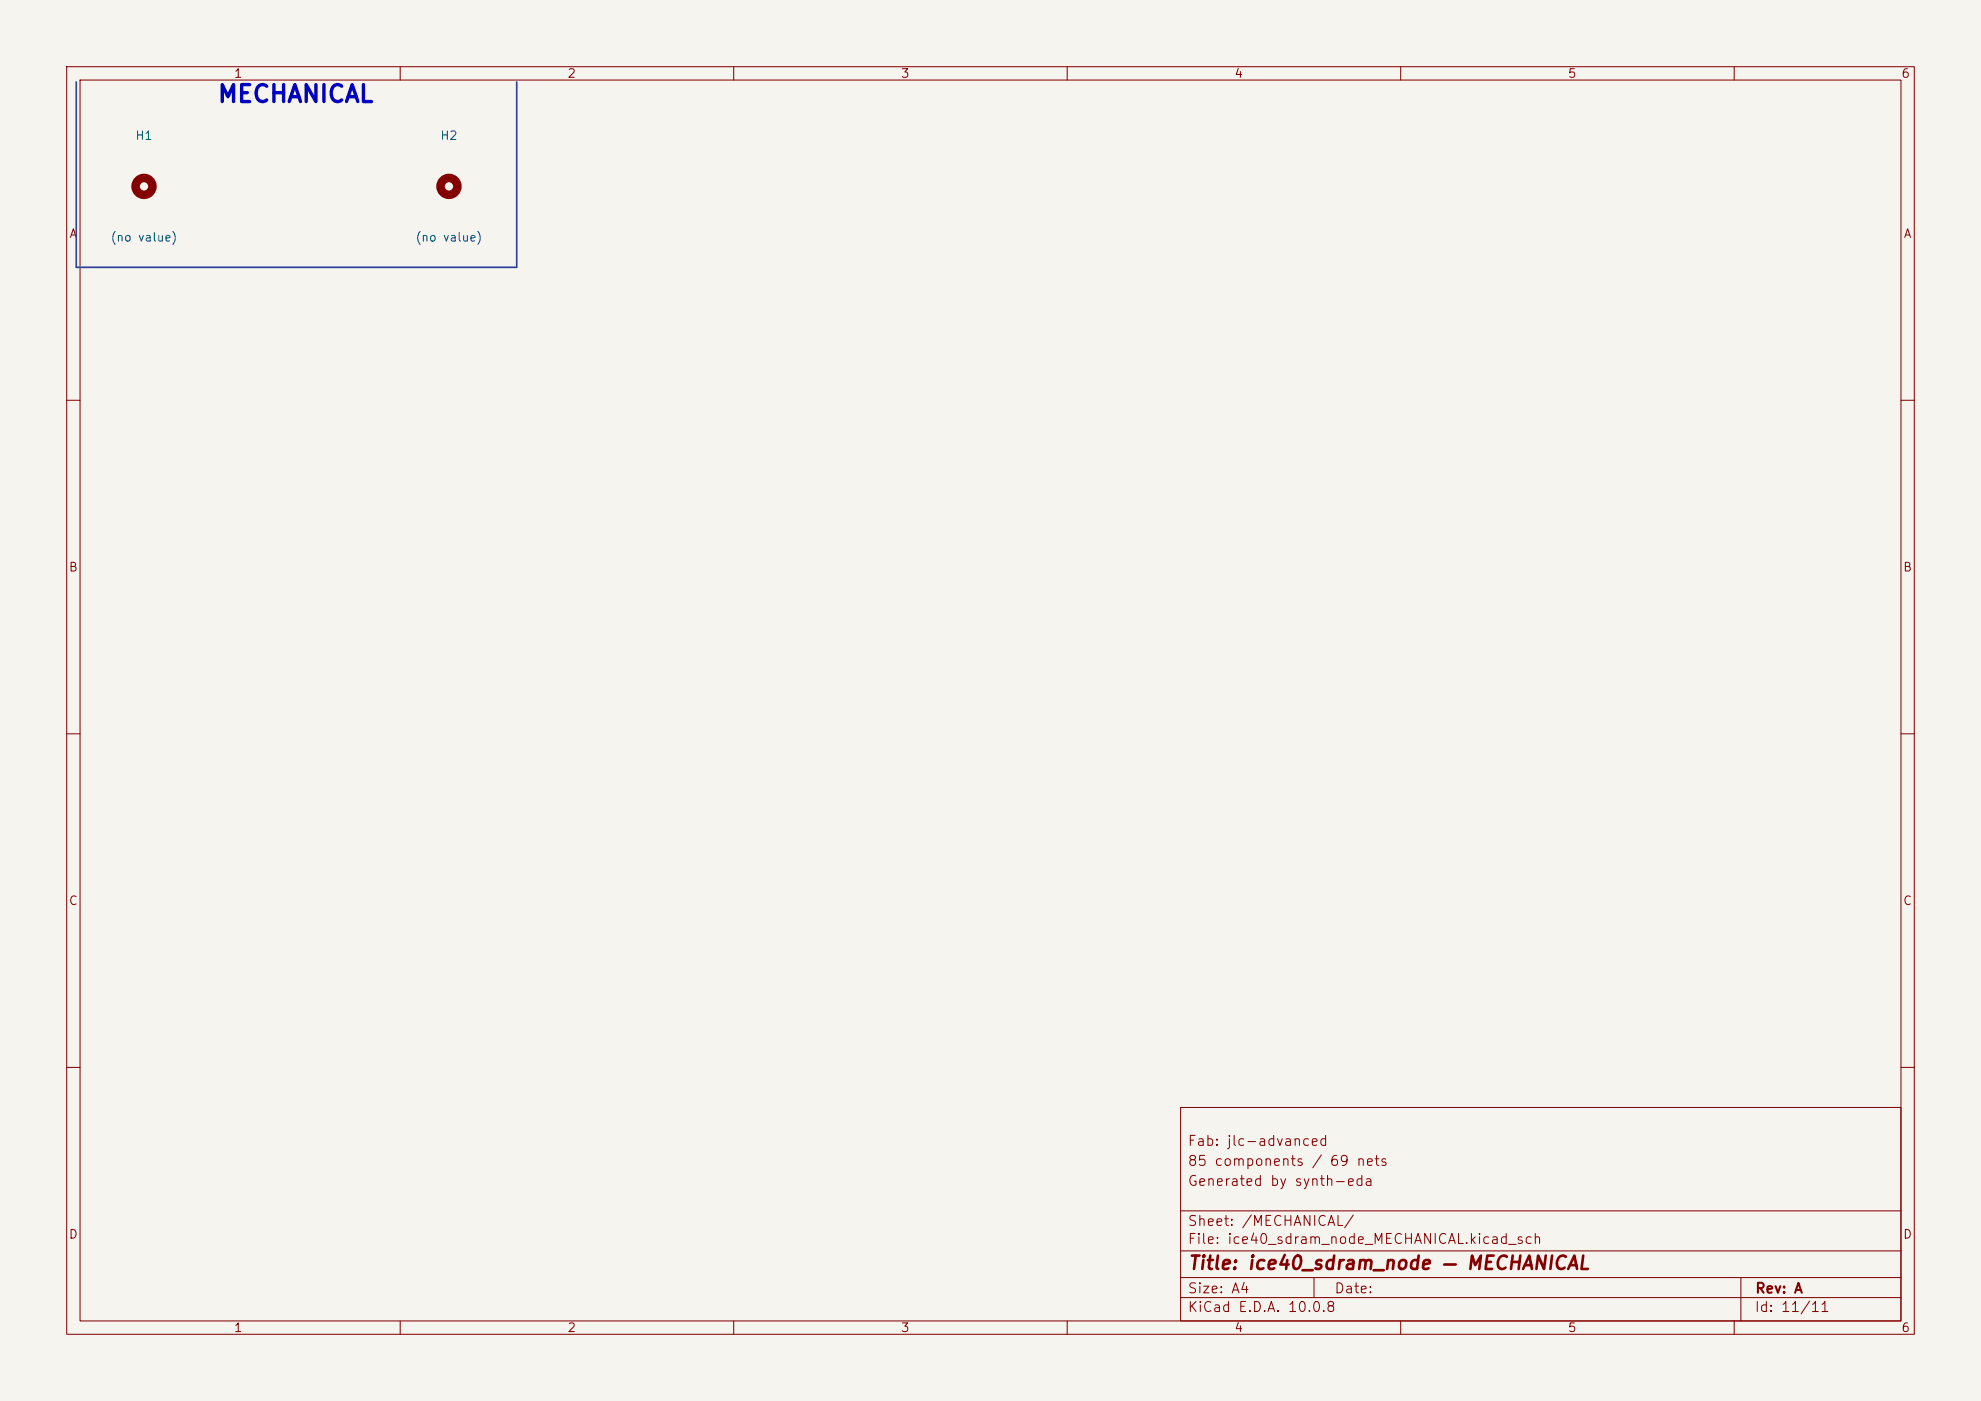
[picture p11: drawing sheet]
<svg xmlns="http://www.w3.org/2000/svg" width="297mm" height="210mm" viewBox="0 0 297 210" stroke-linecap="round" stroke-linejoin="round" font-family="sans-serif">
<path d="M0 0h297v210h-297z" fill="#f5f4ef" stroke="#f5f4ef" stroke-width=".15"/>
<g fill="none" stroke="#840000" stroke-width=".15">
<path d="M10 10h277v190h-277zM12 12h273v186h-273zM60 10v2M110 10v2M160 10v2M210 10v2M260 10v2M10 60h2M285 60h2M10 110h2M285 110h2M10 160h2"/>
<path d="M177 166h108v32h-108zM285 160h2M60 198v2M110 198v2M160 198v2M177 194.5h108M177 191.5h108M177 187.5h108M177 181.5h108M197 191.5v3M210 198v2M260 198v2"/>
<path d="M261 191.5v6.5"/>
</g>
<g fill="none" stroke="#840000" stroke-width="1.3">
<circle cx="21.6" cy="27.9" r="1.27"/>
<circle cx="67.3" cy="27.9" r="1.27"/>
</g>
<path d="M11.4 12.3v27.8h66.1v-27.8" fill="none" stroke="#314296" stroke-width=".25"/>
<text font-size="2.5" fill="#0000c2" x="32.5" y="16">MECHANICAL</text>
<text font-size="2" fill="#840000" x="178" y="190.8">Title: ice40_sdram_node — MECHANICAL</text>
<g font-size="1.5" fill="#840000">
<text x="178" y="172.1">Fab: jlc-advanced</text>
<text x="178" y="178.1">Generated by synth-eda</text>
<text x="178" y="175.1">85 components / 69 nets</text>
<text x="178" y="184.1">Sheet: /MECHANICAL/</text>
<text x="178" y="186.8">File: ice40_sdram_node_MECHANICAL.kicad_sch</text>
<text x="178" y="197">KiCad E.D.A. 10.0.8</text>
<text x="178" y="194.2">Size: A4</text>
<text x="200" y="194.2">Date:</text>
<text x="263" y="197">Id: 11/11</text>
<text x="263" y="194.2">Rev: A</text>
</g>
<g font-size="1.3" fill="#840000">
<text x="35" y="12">1</text>
<text x="85" y="12">2</text>
<text x="135" y="12">3</text>
<text x="185" y="12">4</text>
<text x="235" y="12">5</text>
<text x="285" y="12">6</text>
<text x="10.3" y="36">A</text>
<text x="285.3" y="36">A</text>
<text x="10.2" y="86">B</text>
<text x="285.2" y="86">B</text>
<text x="10.2" y="136">C</text>
<text x="285.2" y="136">C</text>
<text x="10.2" y="186">D</text>
<text x="285.2" y="186">D</text>
<text x="35" y="200">1</text>
<text x="85" y="200">2</text>
<text x="135" y="200">3</text>
<text x="185" y="200">4</text>
<text x="235" y="200">5</text>
<text x="285" y="200">6</text>
</g>
<g font-size="1.3" fill="#006464">
<text x="20.2" y="21.3">H1</text>
<text x="65.9" y="21.3">H2</text>
<text x="16.5" y="36.5">(no value)</text>
<text x="62.2" y="36.5">(no value)</text>
</g>
</svg>
